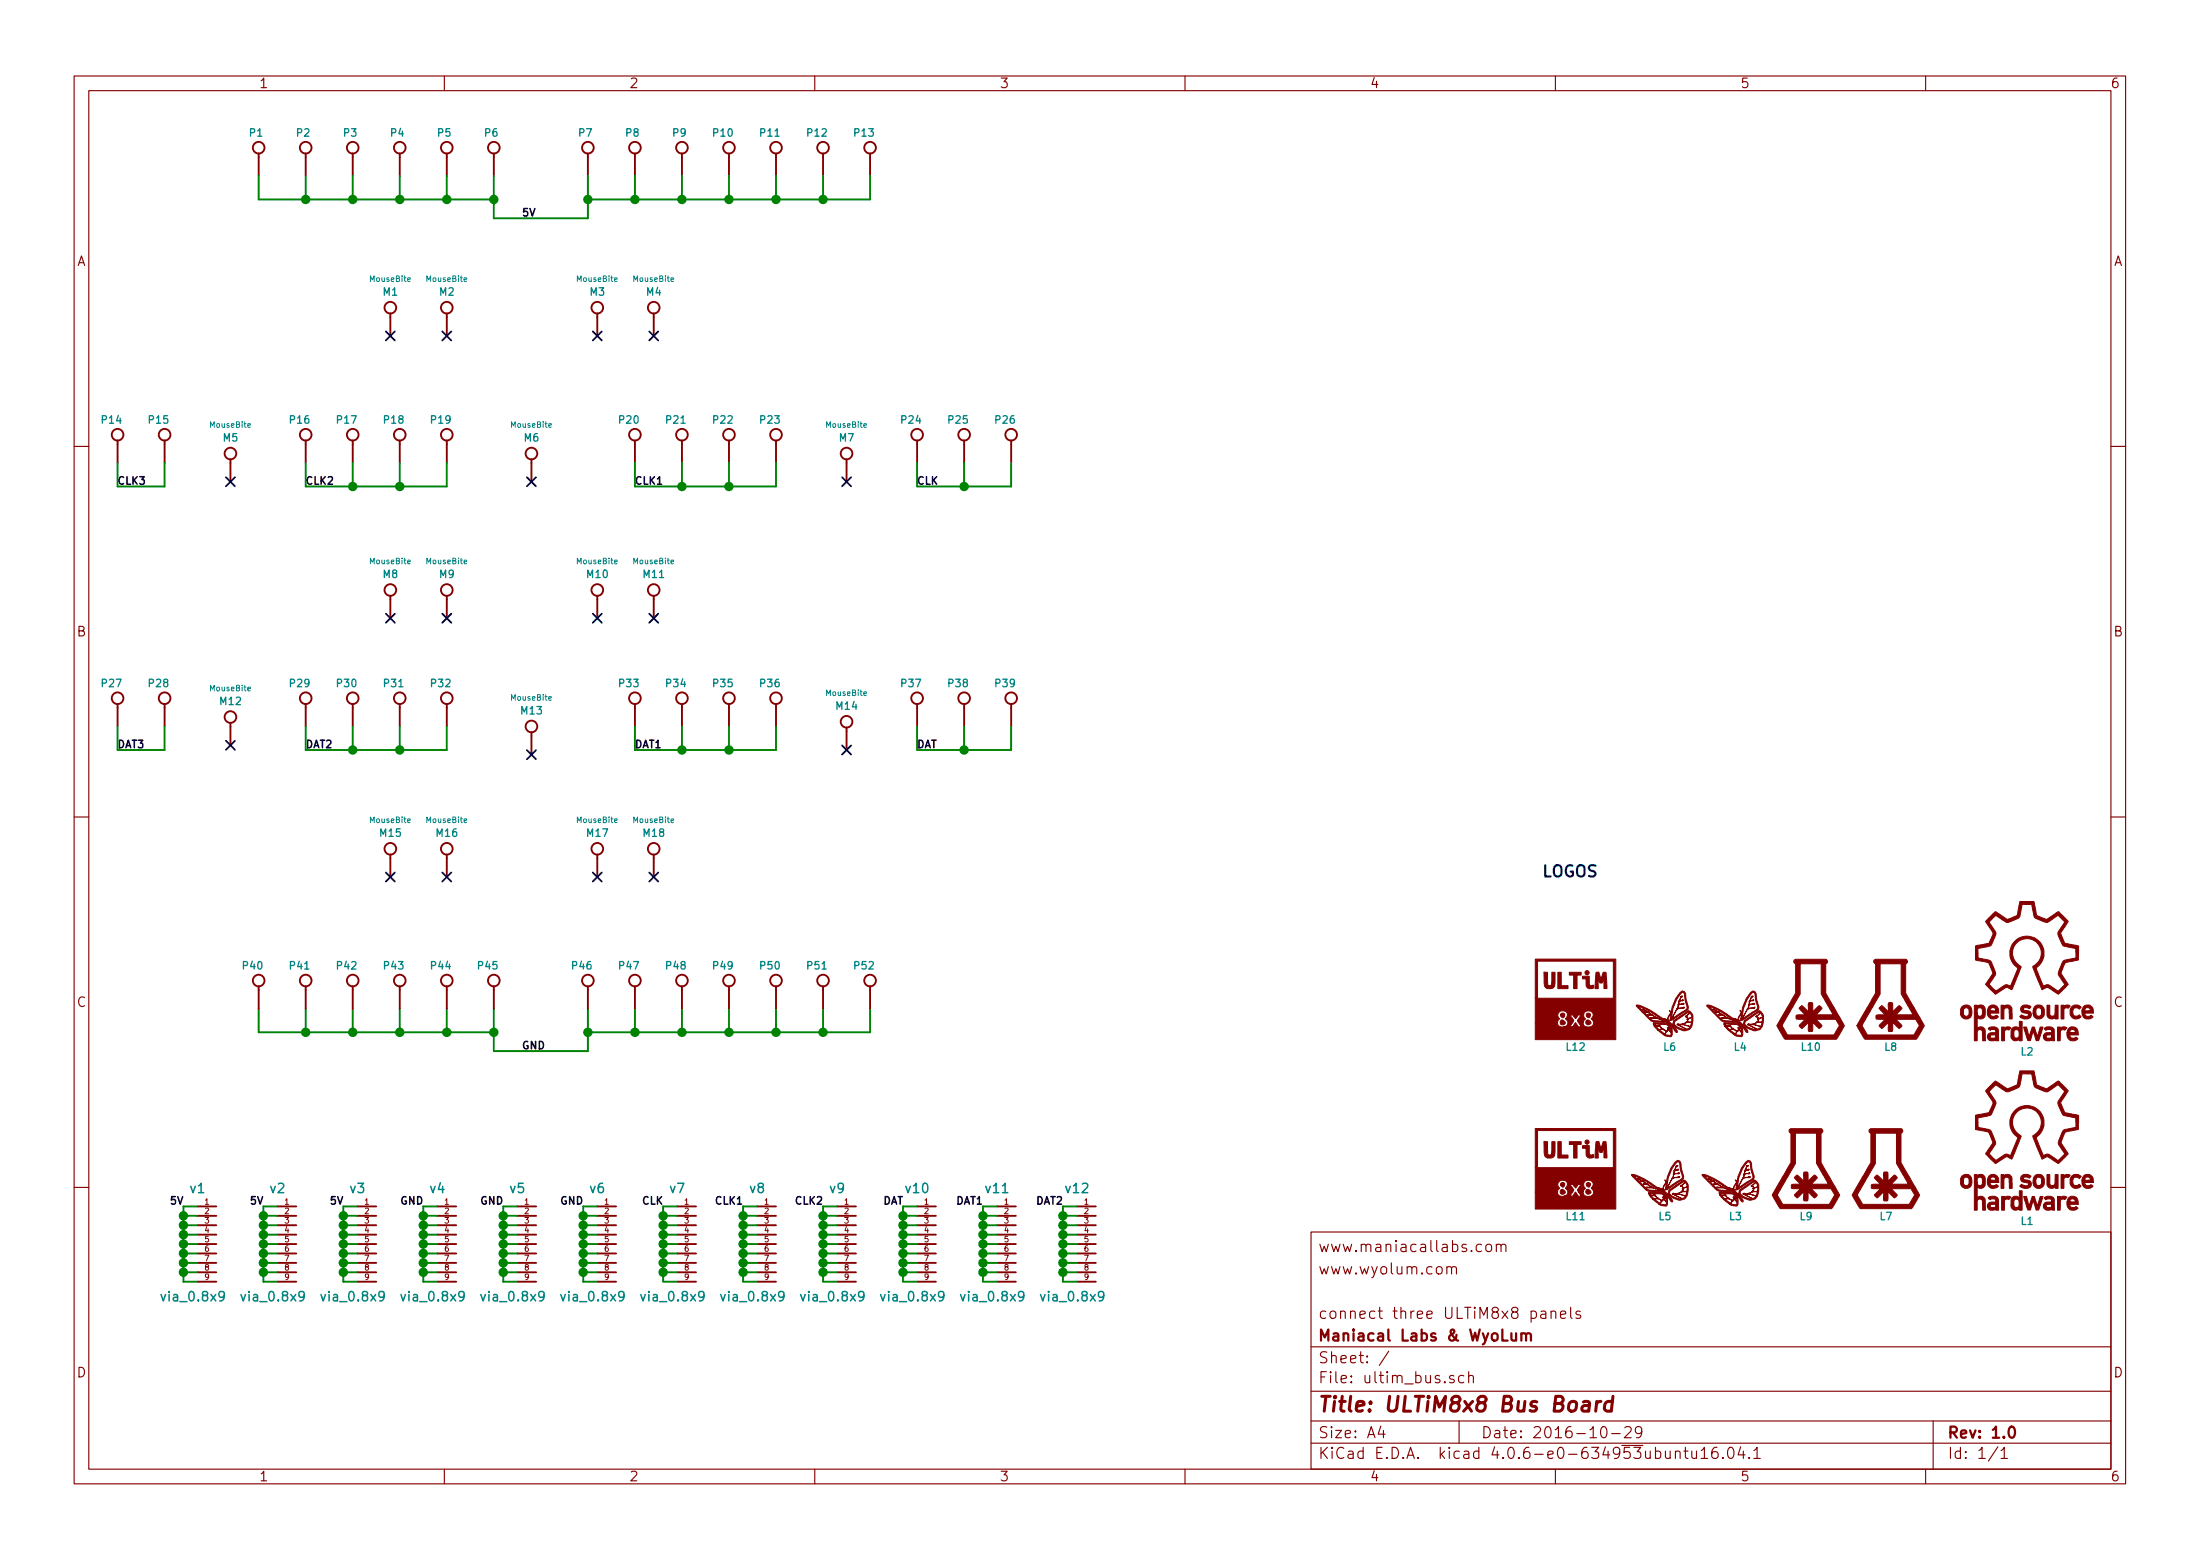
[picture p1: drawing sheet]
EESchema Schematic File Version 2
LIBS:power
LIBS:ultim8x8_sym
LIBS:feather_v3
LIBS:ultim_bus
LIBS:ultim_bus-cache
EELAYER 25 0
EELAYER END
$Descr A4 11693 8268
encoding utf-8
Sheet 1 1
Title "ULTiM8x8 Bus Board"
Date "2016-10-29"
Rev "1.0"
Comp "Maniacal Labs & WyoLum"
Comment1 "connect three ULTiM8x8 panels"
Comment2 ""
Comment3 "www.wyolum.com"
Comment4 "www.maniacallabs.com"
$EndDescr
$Comp
L CONN_1 P1
U 1 1
P 1375 775
F 0 "P1" V 1450 750 40  0000 L CNN
F 1 "CONN_1" H 1375 830 30  0001 C CNN
F 2 "ultim_bus:Screw_SqPad" H 1375 775 60  0001 C CNN
F 3 "" H 1375 775 60  0000 C CNN
F 4 "Value" H 1375 775 60  0001 C CNN "manf#"
	1    1375 775 
	0    -1   -1   0   
$EndComp
$Comp
L CONN_1 P2
U 1 1
P 1625 775
F 0 "P2" V 1700 750 40  0000 L CNN
F 1 "CONN_1" H 1625 830 30  0001 C CNN
F 2 "ultim_bus:Screw" H 1625 775 60  0001 C CNN
F 3 "" H 1625 775 60  0000 C CNN
	1    1625 775 
	0    -1   -1   0   
$EndComp
$Comp
L CONN_1 P3
U 1 1
P 1875 775
F 0 "P3" V 1950 750 40  0000 L CNN
F 1 "CONN_1" H 1875 830 30  0001 C CNN
F 2 "ultim_bus:Screw" H 1875 775 60  0001 C CNN
F 3 "" H 1875 775 60  0000 C CNN
	1    1875 775 
	0    -1   -1   0   
$EndComp
$Comp
L CONN_1 P4
U 1 1
P 2125 775
F 0 "P4" V 2200 750 40  0000 L CNN
F 1 "CONN_1" H 2125 830 30  0001 C CNN
F 2 "ultim_bus:Screw_SqPad" H 2125 775 60  0001 C CNN
F 3 "" H 2125 775 60  0000 C CNN
F 4 "Value" H 2125 775 60  0001 C CNN "manf#"
	1    2125 775 
	0    -1   -1   0   
$EndComp
$Comp
L CONN_1 P5
U 1 1
P 2375 775
F 0 "P5" V 2450 750 40  0000 L CNN
F 1 "CONN_1" H 2375 830 30  0001 C CNN
F 2 "ultim_bus:Screw_SqPad" H 2375 775 60  0001 C CNN
F 3 "" H 2375 775 60  0000 C CNN
F 4 "Value" H 2375 775 60  0001 C CNN "manf#"
	1    2375 775 
	0    -1   -1   0   
$EndComp
$Comp
L CONN_1 P6
U 1 1
P 2625 775
F 0 "P6" V 2700 750 40  0000 L CNN
F 1 "CONN_1" H 2625 830 30  0001 C CNN
F 2 "ultim_bus:Screw" H 2625 775 60  0001 C CNN
F 3 "" H 2625 775 60  0000 C CNN
	1    2625 775 
	0    -1   -1   0   
$EndComp
Wire Wire Line
	1375 925  1375 1050
Wire Wire Line
	1375 1050 2625 1050
Wire Wire Line
	2625 925  2625 1150
Wire Wire Line
	2375 925  2375 1050
Connection ~ 2375 1050
Wire Wire Line
	2125 925  2125 1050
Connection ~ 2125 1050
Wire Wire Line
	1875 925  1875 1050
Connection ~ 1875 1050
Wire Wire Line
	1625 925  1625 1050
Connection ~ 1625 1050
$Comp
L CONN_1 P7
U 1 1
P 3125 775
F 0 "P7" V 3200 750 40  0000 L CNN
F 1 "CONN_1" H 3125 830 30  0001 C CNN
F 2 "ultim_bus:Screw" H 3125 775 60  0001 C CNN
F 3 "" H 3125 775 60  0000 C CNN
	1    3125 775 
	0    -1   -1   0   
$EndComp
$Comp
L CONN_1 P8
U 1 1
P 3375 775
F 0 "P8" V 3450 750 40  0000 L CNN
F 1 "CONN_1" H 3375 830 30  0001 C CNN
F 2 "ultim_bus:Screw_SqPad" H 3375 775 60  0001 C CNN
F 3 "" H 3375 775 60  0000 C CNN
F 4 "Value" H 3375 775 60  0001 C CNN "manf#"
	1    3375 775 
	0    -1   -1   0   
$EndComp
$Comp
L CONN_1 P9
U 1 1
P 3625 775
F 0 "P9" V 3700 750 40  0000 L CNN
F 1 "CONN_1" H 3625 830 30  0001 C CNN
F 2 "ultim_bus:Screw_SqPad" H 3625 775 60  0001 C CNN
F 3 "" H 3625 775 60  0000 C CNN
F 4 "Value" H 3625 775 60  0001 C CNN "manf#"
	1    3625 775 
	0    -1   -1   0   
$EndComp
$Comp
L CONN_1 P10
U 1 1
P 3875 775
F 0 "P10" V 3950 750 40  0000 L CNN
F 1 "CONN_1" H 3875 830 30  0001 C CNN
F 2 "ultim_bus:Screw" H 3875 775 60  0001 C CNN
F 3 "" H 3875 775 60  0000 C CNN
	1    3875 775 
	0    -1   -1   0   
$EndComp
$Comp
L CONN_1 P11
U 1 1
P 4125 775
F 0 "P11" V 4200 750 40  0000 L CNN
F 1 "CONN_1" H 4125 830 30  0001 C CNN
F 2 "ultim_bus:Screw" H 4125 775 60  0001 C CNN
F 3 "" H 4125 775 60  0000 C CNN
	1    4125 775 
	0    -1   -1   0   
$EndComp
$Comp
L CONN_1 P12
U 1 1
P 4375 775
F 0 "P12" V 4450 750 40  0000 L CNN
F 1 "CONN_1" H 4375 830 30  0001 C CNN
F 2 "ultim_bus:Screw_SqPad" H 4375 775 60  0001 C CNN
F 3 "" H 4375 775 60  0000 C CNN
F 4 "Value" H 4375 775 60  0001 C CNN "manf#"
	1    4375 775 
	0    -1   -1   0   
$EndComp
Wire Wire Line
	3125 925  3125 1150
Wire Wire Line
	3125 1050 4625 1050
Wire Wire Line
	4375 1050 4375 925 
Wire Wire Line
	4125 925  4125 1050
Connection ~ 4125 1050
Wire Wire Line
	3875 925  3875 1050
Connection ~ 3875 1050
Wire Wire Line
	3625 925  3625 1050
Connection ~ 3625 1050
Wire Wire Line
	3375 925  3375 1050
Connection ~ 3375 1050
Wire Wire Line
	3125 1150 2625 1150
Connection ~ 3125 1050
Connection ~ 2625 1050
$Comp
L CONN_1 P14
U 1 1
P 625 2300
F 0 "P14" V 700 2275 40  0000 L CNN
F 1 "CONN_1" H 625 2355 30  0001 C CNN
F 2 "ultim_bus:Screw" H 625 2300 60  0001 C CNN
F 3 "" H 625 2300 60  0000 C CNN
F 4 "Value" H 625 2300 60  0001 C CNN "manf#"
	1    625  2300
	0    -1   -1   0   
$EndComp
$Comp
L CONN_1 P15
U 1 1
P 875 2300
F 0 "P15" V 950 2275 40  0000 L CNN
F 1 "CONN_1" H 875 2355 30  0001 C CNN
F 2 "ultim_bus:Screw_SqPad" H 875 2300 60  0001 C CNN
F 3 "" H 875 2300 60  0000 C CNN
F 4 "Value" H 875 2300 60  0001 C CNN "manf#"
	1    875  2300
	0    -1   -1   0   
$EndComp
$Comp
L CONN_1 P16
U 1 1
P 1625 2300
F 0 "P16" V 1700 2275 40  0000 L CNN
F 1 "CONN_1" H 1625 2355 30  0001 C CNN
F 2 "ultim_bus:Screw_SqPad" H 1625 2300 60  0001 C CNN
F 3 "" H 1625 2300 60  0000 C CNN
F 4 "Value" H 1625 2300 60  0001 C CNN "manf#"
	1    1625 2300
	0    -1   -1   0   
$EndComp
$Comp
L CONN_1 P17
U 1 1
P 1875 2300
F 0 "P17" V 1950 2275 40  0000 L CNN
F 1 "CONN_1" H 1875 2355 30  0001 C CNN
F 2 "ultim_bus:Screw" H 1875 2300 60  0001 C CNN
F 3 "" H 1875 2300 60  0000 C CNN
F 4 "Value" H 1875 2300 60  0001 C CNN "manf#"
	1    1875 2300
	0    -1   -1   0   
$EndComp
$Comp
L CONN_1 P18
U 1 1
P 2125 2300
F 0 "P18" V 2200 2275 40  0000 L CNN
F 1 "CONN_1" H 2125 2355 30  0001 C CNN
F 2 "ultim_bus:Screw" H 2125 2300 60  0001 C CNN
F 3 "" H 2125 2300 60  0000 C CNN
F 4 "Value" H 2125 2300 60  0001 C CNN "manf#"
	1    2125 2300
	0    -1   -1   0   
$EndComp
$Comp
L CONN_1 P19
U 1 1
P 2375 2300
F 0 "P19" V 2450 2275 40  0000 L CNN
F 1 "CONN_1" H 2375 2355 30  0001 C CNN
F 2 "ultim_bus:Screw_SqPad" H 2375 2300 60  0001 C CNN
F 3 "" H 2375 2300 60  0000 C CNN
F 4 "Value" H 2375 2300 60  0001 C CNN "manf#"
	1    2375 2300
	0    -1   -1   0   
$EndComp
Wire Wire Line
	1375 5350 1375 5475
Wire Wire Line
	1375 5475 2625 5475
Wire Wire Line
	2625 5350 2625 5575
Wire Wire Line
	2375 5350 2375 5475
Connection ~ 2375 5475
Wire Wire Line
	2125 5350 2125 5475
Connection ~ 2125 5475
Wire Wire Line
	1875 5350 1875 5475
Connection ~ 1875 5475
Wire Wire Line
	1625 5350 1625 5475
Connection ~ 1625 5475
$Comp
L CONN_1 P20
U 1 1
P 3375 2300
F 0 "P20" V 3450 2275 40  0000 L CNN
F 1 "CONN_1" H 3375 2355 30  0001 C CNN
F 2 "ultim_bus:Screw_SqPad" H 3375 2300 60  0001 C CNN
F 3 "" H 3375 2300 60  0000 C CNN
F 4 "Value" H 3375 2300 60  0001 C CNN "manf#"
	1    3375 2300
	0    -1   -1   0   
$EndComp
$Comp
L CONN_1 P21
U 1 1
P 3625 2300
F 0 "P21" V 3700 2275 40  0000 L CNN
F 1 "CONN_1" H 3625 2355 30  0001 C CNN
F 2 "ultim_bus:Screw" H 3625 2300 60  0001 C CNN
F 3 "" H 3625 2300 60  0000 C CNN
F 4 "Value" H 3625 2300 60  0001 C CNN "manf#"
	1    3625 2300
	0    -1   -1   0   
$EndComp
$Comp
L CONN_1 P22
U 1 1
P 3875 2300
F 0 "P22" V 3950 2275 40  0000 L CNN
F 1 "CONN_1" H 3875 2355 30  0001 C CNN
F 2 "ultim_bus:Screw" H 3875 2300 60  0001 C CNN
F 3 "" H 3875 2300 60  0000 C CNN
F 4 "Value" H 3875 2300 60  0001 C CNN "manf#"
	1    3875 2300
	0    -1   -1   0   
$EndComp
$Comp
L CONN_1 P23
U 1 1
P 4125 2300
F 0 "P23" V 4200 2275 40  0000 L CNN
F 1 "CONN_1" H 4125 2355 30  0001 C CNN
F 2 "ultim_bus:Screw_SqPad" H 4125 2300 60  0001 C CNN
F 3 "" H 4125 2300 60  0000 C CNN
F 4 "Value" H 4125 2300 60  0001 C CNN "manf#"
	1    4125 2300
	0    -1   -1   0   
$EndComp
$Comp
L CONN_1 P24
U 1 1
P 4875 2300
F 0 "P24" V 4950 2275 40  0000 L CNN
F 1 "CONN_1" H 4875 2355 30  0001 C CNN
F 2 "ultim_bus:Screw_SqPad" H 4875 2300 60  0001 C CNN
F 3 "" H 4875 2300 60  0000 C CNN
F 4 "Value" H 4875 2300 60  0001 C CNN "manf#"
	1    4875 2300
	0    -1   -1   0   
$EndComp
$Comp
L CONN_1 P25
U 1 1
P 5125 2300
F 0 "P25" V 5200 2275 40  0000 L CNN
F 1 "CONN_1" H 5125 2355 30  0001 C CNN
F 2 "ultim_bus:Screw" H 5125 2300 60  0001 C CNN
F 3 "" H 5125 2300 60  0000 C CNN
F 4 "Value" H 5125 2300 60  0001 C CNN "manf#"
	1    5125 2300
	0    -1   -1   0   
$EndComp
Wire Wire Line
	3125 5350 3125 5575
Wire Wire Line
	3125 5475 4625 5475
Wire Wire Line
	4375 5475 4375 5350
Wire Wire Line
	4125 5350 4125 5475
Connection ~ 4125 5475
Wire Wire Line
	3875 5350 3875 5475
Connection ~ 3875 5475
Wire Wire Line
	3625 5350 3625 5475
Connection ~ 3625 5475
Wire Wire Line
	3375 5350 3375 5475
Connection ~ 3375 5475
Wire Wire Line
	3125 5575 2625 5575
Connection ~ 3125 5475
Connection ~ 2625 5475
$Comp
L CONN_1 P27
U 1 1
P 625 3700
F 0 "P27" V 700 3675 40  0000 L CNN
F 1 "CONN_1" H 625 3755 30  0001 C CNN
F 2 "ultim_bus:Screw" H 625 3700 60  0001 C CNN
F 3 "" H 625 3700 60  0000 C CNN
F 4 "Value" H 625 3700 60  0001 C CNN "manf#"
	1    625  3700
	0    -1   -1   0   
$EndComp
$Comp
L CONN_1 P28
U 1 1
P 875 3700
F 0 "P28" V 950 3675 40  0000 L CNN
F 1 "CONN_1" H 875 3755 30  0001 C CNN
F 2 "ultim_bus:Screw_SSide" H 875 3700 60  0001 C CNN
F 3 "" H 875 3700 60  0000 C CNN
F 4 "Value" H 875 3700 60  0001 C CNN "manf#"
	1    875  3700
	0    -1   -1   0   
$EndComp
$Comp
L CONN_1 P29
U 1 1
P 1625 3700
F 0 "P29" V 1700 3675 40  0000 L CNN
F 1 "CONN_1" H 1625 3755 30  0001 C CNN
F 2 "ultim_bus:Screw_SSide" H 1625 3700 60  0001 C CNN
F 3 "" H 1625 3700 60  0000 C CNN
F 4 "Value" H 1625 3700 60  0001 C CNN "manf#"
	1    1625 3700
	0    -1   -1   0   
$EndComp
$Comp
L CONN_1 P30
U 1 1
P 1875 3700
F 0 "P30" V 1950 3675 40  0000 L CNN
F 1 "CONN_1" H 1875 3755 30  0001 C CNN
F 2 "ultim_bus:Screw" H 1875 3700 60  0001 C CNN
F 3 "" H 1875 3700 60  0000 C CNN
	1    1875 3700
	0    -1   -1   0   
$EndComp
$Comp
L CONN_1 P31
U 1 1
P 2125 3700
F 0 "P31" V 2200 3675 40  0000 L CNN
F 1 "CONN_1" H 2125 3755 30  0001 C CNN
F 2 "ultim_bus:Screw" H 2125 3700 60  0001 C CNN
F 3 "" H 2125 3700 60  0000 C CNN
	1    2125 3700
	0    -1   -1   0   
$EndComp
$Comp
L CONN_1 P32
U 1 1
P 2375 3700
F 0 "P32" V 2450 3675 40  0000 L CNN
F 1 "CONN_1" H 2375 3755 30  0001 C CNN
F 2 "ultim_bus:Screw_SqPad" H 2375 3700 60  0001 C CNN
F 3 "" H 2375 3700 60  0000 C CNN
F 4 "Value" H 2375 3700 60  0001 C CNN "manf#"
	1    2375 3700
	0    -1   -1   0   
$EndComp
Wire Wire Line
	625  2450 625  2575
Wire Wire Line
	625  2575 875  2575
Wire Wire Line
	1625 2575 2375 2575
Wire Wire Line
	2375 2575 2375 2450
Wire Wire Line
	2125 2450 2125 2575
Connection ~ 2125 2575
Wire Wire Line
	1875 2450 1875 2575
Connection ~ 1875 2575
Wire Wire Line
	1625 2450 1625 2575
Wire Wire Line
	875  2575 875  2450
$Comp
L CONN_1 P33
U 1 1
P 3375 3700
F 0 "P33" V 3450 3675 40  0000 L CNN
F 1 "CONN_1" H 3375 3755 30  0001 C CNN
F 2 "ultim_bus:Screw_SqPad" H 3375 3700 60  0001 C CNN
F 3 "" H 3375 3700 60  0000 C CNN
F 4 "Value" H 3375 3700 60  0001 C CNN "manf#"
	1    3375 3700
	0    -1   -1   0   
$EndComp
$Comp
L CONN_1 P34
U 1 1
P 3625 3700
F 0 "P34" V 3700 3675 40  0000 L CNN
F 1 "CONN_1" H 3625 3755 30  0001 C CNN
F 2 "ultim_bus:Screw" H 3625 3700 60  0001 C CNN
F 3 "" H 3625 3700 60  0000 C CNN
	1    3625 3700
	0    -1   -1   0   
$EndComp
$Comp
L CONN_1 P35
U 1 1
P 3875 3700
F 0 "P35" V 3950 3675 40  0000 L CNN
F 1 "CONN_1" H 3875 3755 30  0001 C CNN
F 2 "ultim_bus:Screw" H 3875 3700 60  0001 C CNN
F 3 "" H 3875 3700 60  0000 C CNN
	1    3875 3700
	0    -1   -1   0   
$EndComp
$Comp
L CONN_1 P36
U 1 1
P 4125 3700
F 0 "P36" V 4200 3675 40  0000 L CNN
F 1 "CONN_1" H 4125 3755 30  0001 C CNN
F 2 "ultim_bus:Screw_SqPad" H 4125 3700 60  0001 C CNN
F 3 "" H 4125 3700 60  0000 C CNN
F 4 "Value" H 4125 3700 60  0001 C CNN "manf#"
	1    4125 3700
	0    -1   -1   0   
$EndComp
$Comp
L CONN_1 P37
U 1 1
P 4875 3700
F 0 "P37" V 4950 3675 40  0000 L CNN
F 1 "CONN_1" H 4875 3755 30  0001 C CNN
F 2 "ultim_bus:Screw_SqPad" H 4875 3700 60  0001 C CNN
F 3 "" H 4875 3700 60  0000 C CNN
F 4 "Value" H 4875 3700 60  0001 C CNN "manf#"
	1    4875 3700
	0    -1   -1   0   
$EndComp
$Comp
L CONN_1 P38
U 1 1
P 5125 3700
F 0 "P38" V 5200 3675 40  0000 L CNN
F 1 "CONN_1" H 5125 3755 30  0001 C CNN
F 2 "ultim_bus:Screw" H 5125 3700 60  0001 C CNN
F 3 "" H 5125 3700 60  0000 C CNN
	1    5125 3700
	0    -1   -1   0   
$EndComp
Wire Wire Line
	3375 2450 3375 2575
Wire Wire Line
	3375 2575 4125 2575
Wire Wire Line
	4875 2575 5375 2575
Wire Wire Line
	5125 2575 5125 2450
Wire Wire Line
	4875 2450 4875 2575
Wire Wire Line
	4125 2575 4125 2450
Wire Wire Line
	3875 2450 3875 2575
Connection ~ 3875 2575
Wire Wire Line
	3625 2450 3625 2575
Connection ~ 3625 2575
$Comp
L CONN_1 P40
U 1 1
P 1375 5200
F 0 "P40" V 1450 5175 40  0000 L CNN
F 1 "CONN_1" H 1375 5255 30  0001 C CNN
F 2 "ultim_bus:Screw_SqPad" H 1375 5200 60  0001 C CNN
F 3 "" H 1375 5200 60  0000 C CNN
F 4 "Value" H 1375 5200 60  0001 C CNN "manf#"
	1    1375 5200
	0    -1   -1   0   
$EndComp
$Comp
L CONN_1 P41
U 1 1
P 1625 5200
F 0 "P41" V 1700 5175 40  0000 L CNN
F 1 "CONN_1" H 1625 5255 30  0001 C CNN
F 2 "ultim_bus:Screw" H 1625 5200 60  0001 C CNN
F 3 "" H 1625 5200 60  0000 C CNN
F 4 "Value" H 1625 5200 60  0001 C CNN "manf#"
	1    1625 5200
	0    -1   -1   0   
$EndComp
$Comp
L CONN_1 P42
U 1 1
P 1875 5200
F 0 "P42" V 1950 5175 40  0000 L CNN
F 1 "CONN_1" H 1875 5255 30  0001 C CNN
F 2 "ultim_bus:Screw" H 1875 5200 60  0001 C CNN
F 3 "" H 1875 5200 60  0000 C CNN
F 4 "Value" H 1875 5200 60  0001 C CNN "manf#"
	1    1875 5200
	0    -1   -1   0   
$EndComp
$Comp
L CONN_1 P43
U 1 1
P 2125 5200
F 0 "P43" V 2200 5175 40  0000 L CNN
F 1 "CONN_1" H 2125 5255 30  0001 C CNN
F 2 "ultim_bus:Screw_SqPad" H 2125 5200 60  0001 C CNN
F 3 "" H 2125 5200 60  0000 C CNN
F 4 "Value" H 2125 5200 60  0001 C CNN "manf#"
	1    2125 5200
	0    -1   -1   0   
$EndComp
$Comp
L CONN_1 P44
U 1 1
P 2375 5200
F 0 "P44" V 2450 5175 40  0000 L CNN
F 1 "CONN_1" H 2375 5255 30  0001 C CNN
F 2 "ultim_bus:Screw_SqPad" H 2375 5200 60  0001 C CNN
F 3 "" H 2375 5200 60  0000 C CNN
F 4 "Value" H 2375 5200 60  0001 C CNN "manf#"
	1    2375 5200
	0    -1   -1   0   
$EndComp
$Comp
L CONN_1 P45
U 1 1
P 2625 5200
F 0 "P45" V 2700 5175 40  0000 L CNN
F 1 "CONN_1" H 2625 5255 30  0001 C CNN
F 2 "ultim_bus:Screw" H 2625 5200 60  0001 C CNN
F 3 "" H 2625 5200 60  0000 C CNN
F 4 "Value" H 2625 5200 60  0001 C CNN "manf#"
	1    2625 5200
	0    -1   -1   0   
$EndComp
Wire Wire Line
	625  3850 625  3975
Wire Wire Line
	625  3975 875  3975
Wire Wire Line
	1625 3975 2375 3975
Wire Wire Line
	2375 3975 2375 3850
Wire Wire Line
	2125 3850 2125 3975
Connection ~ 2125 3975
Wire Wire Line
	1875 3850 1875 3975
Connection ~ 1875 3975
Wire Wire Line
	1625 3850 1625 3975
Wire Wire Line
	875  3975 875  3850
$Comp
L CONN_1 P46
U 1 1
P 3125 5200
F 0 "P46" V 3200 5175 40  0000 L CNN
F 1 "CONN_1" H 3125 5255 30  0001 C CNN
F 2 "ultim_bus:Screw" H 3125 5200 60  0001 C CNN
F 3 "" H 3125 5200 60  0000 C CNN
F 4 "Value" H 3125 5200 60  0001 C CNN "manf#"
	1    3125 5200
	0    -1   -1   0   
$EndComp
$Comp
L CONN_1 P47
U 1 1
P 3375 5200
F 0 "P47" V 3450 5175 40  0000 L CNN
F 1 "CONN_1" H 3375 5255 30  0001 C CNN
F 2 "ultim_bus:Screw_SqPad" H 3375 5200 60  0001 C CNN
F 3 "" H 3375 5200 60  0000 C CNN
F 4 "Value" H 3375 5200 60  0001 C CNN "manf#"
	1    3375 5200
	0    -1   -1   0   
$EndComp
$Comp
L CONN_1 P48
U 1 1
P 3625 5200
F 0 "P48" V 3700 5175 40  0000 L CNN
F 1 "CONN_1" H 3625 5255 30  0001 C CNN
F 2 "ultim_bus:Screw_SqPad" H 3625 5200 60  0001 C CNN
F 3 "" H 3625 5200 60  0000 C CNN
F 4 "Value" H 3625 5200 60  0001 C CNN "manf#"
	1    3625 5200
	0    -1   -1   0   
$EndComp
$Comp
L CONN_1 P49
U 1 1
P 3875 5200
F 0 "P49" V 3950 5175 40  0000 L CNN
F 1 "CONN_1" H 3875 5255 30  0001 C CNN
F 2 "ultim_bus:Screw" H 3875 5200 60  0001 C CNN
F 3 "" H 3875 5200 60  0000 C CNN
F 4 "Value" H 3875 5200 60  0001 C CNN "manf#"
	1    3875 5200
	0    -1   -1   0   
$EndComp
$Comp
L CONN_1 P50
U 1 1
P 4125 5200
F 0 "P50" V 4200 5175 40  0000 L CNN
F 1 "CONN_1" H 4125 5255 30  0001 C CNN
F 2 "ultim_bus:Screw" H 4125 5200 60  0001 C CNN
F 3 "" H 4125 5200 60  0000 C CNN
F 4 "Value" H 4125 5200 60  0001 C CNN "manf#"
	1    4125 5200
	0    -1   -1   0   
$EndComp
$Comp
L CONN_1 P51
U 1 1
P 4375 5200
F 0 "P51" V 4450 5175 40  0000 L CNN
F 1 "CONN_1" H 4375 5255 30  0001 C CNN
F 2 "ultim_bus:Screw_SqPad" H 4375 5200 60  0001 C CNN
F 3 "" H 4375 5200 60  0000 C CNN
F 4 "Value" H 4375 5200 60  0001 C CNN "manf#"
	1    4375 5200
	0    -1   -1   0   
$EndComp
Wire Wire Line
	3375 3850 3375 3975
Wire Wire Line
	3375 3975 4125 3975
Wire Wire Line
	4875 3975 5375 3975
Wire Wire Line
	5125 3975 5125 3850
Wire Wire Line
	4875 3850 4875 3975
Wire Wire Line
	4125 3975 4125 3850
Wire Wire Line
	3875 3850 3875 3975
Connection ~ 3875 3975
Wire Wire Line
	3625 3850 3625 3975
Connection ~ 3625 3975
$Comp
L OSHW L1
U 1 1
P 10775 6050
F 0 "L1" H 10775 5625 40  0000 C CNN
F 1 "OSHW" H 10775 6150 30  0001 C CNN
F 2 "ultim_bus:OSHW_6mm" H 10775 6050 60  0001 C CNN
F 3 "" H 10775 6050 60  0000 C CNN
F 4 "Value" H 10775 6050 60  0001 C CNN "manf#"
	1    10775 6050
	1    0    0    -1  
$EndComp
$Comp
L OSHW L2
U 1 1
P 10775 5150
F 0 "L2" H 10775 4725 40  0000 C CNN
F 1 "OSHW" H 10925 5150 30  0001 C CNN
F 2 "ultim_bus:OSHW_6mm" H 10775 5150 60  0001 C CNN
F 3 "" H 10775 5150 60  0000 C CNN
F 4 "Value" H 10775 5150 60  0001 C CNN "manf#"
	1    10775 5150
	1    0    0    -1  
$EndComp
$Comp
L LOGO_WL L3
U 1 1
P 9225 6300
F 0 "L3" H 9225 6150 40  0000 C CNN
F 1 "WyoLum" V 9375 6300 30  0001 C CNN
F 2 "ultim_bus:logo_wyo_butterfly_small" H 9225 6300 60  0001 C CNN
F 3 "" H 9225 6300 60  0000 C CNN
F 4 "Value" H 9225 6300 60  0001 C CNN "manf#"
	1    9225 6300
	1    0    0    -1  
$EndComp
$Comp
L LOGO_WL L4
U 1 1
P 9250 5400
F 0 "L4" H 9250 5250 40  0000 C CNN
F 1 "WyoLum" V 9400 5400 30  0001 C CNN
F 2 "ultim_bus:logo_wyo_butterfly_small" H 9250 5400 60  0001 C CNN
F 3 "" H 9250 5400 60  0000 C CNN
F 4 "Value" H 9250 5400 60  0001 C CNN "manf#"
	1    9250 5400
	1    0    0    -1  
$EndComp
$Comp
L LOGO_WL L5
U 1 1
P 8850 6300
F 0 "L5" H 8850 6150 40  0000 C CNN
F 1 "WyoLum" V 9000 6300 30  0001 C CNN
F 2 "ultim_bus:logo_wyo_butterfly_small" H 8850 6300 60  0001 C CNN
F 3 "" H 8850 6300 60  0000 C CNN
F 4 "Value" H 8850 6300 60  0001 C CNN "manf#"
	1    8850 6300
	1    0    0    -1  
$EndComp
$Comp
L LOGO_WL L6
U 1 1
P 8875 5400
F 0 "L6" H 8875 5250 40  0000 C CNN
F 1 "WyoLum" V 9025 5400 30  0001 C CNN
F 2 "ultim_bus:logo_wyo_butterfly_small" H 8875 5400 60  0001 C CNN
F 3 "" H 8875 5400 60  0000 C CNN
F 4 "Value" H 8875 5400 60  0001 C CNN "manf#"
	1    8875 5400
	1    0    0    -1  
$EndComp
$Comp
L LOGO_ML L7
U 1 1
P 10025 6200
F 0 "L7" H 10025 5950 40  0000 C CNN
F 1 "Maniacal" V 10175 6200 30  0001 C CNN
F 2 "ultim_bus:logo_MLlabs_small" H 10025 6200 60  0001 C CNN
F 3 "" H 10025 6200 60  0000 C CNN
F 4 "Value" H 10025 6200 60  0001 C CNN "manf#"
	1    10025 6200
	1    0    0    -1  
$EndComp
$Comp
L LOGO_ML L8
U 1 1
P 10050 5300
F 0 "L8" H 10050 5050 40  0000 C CNN
F 1 "Maniacal" V 10200 5300 30  0001 C CNN
F 2 "ultim_bus:logo_MLlabs_small" H 10050 5300 60  0001 C CNN
F 3 "" H 10050 5300 60  0000 C CNN
F 4 "Value" H 10050 5300 60  0001 C CNN "manf#"
	1    10050 5300
	1    0    0    -1  
$EndComp
$Comp
L LOGO_ML L9
U 1 1
P 9600 6200
F 0 "L9" H 9600 5950 40  0000 C CNN
F 1 "Maniacal" V 9750 6200 30  0001 C CNN
F 2 "ultim_bus:logo_MLlabs_small" H 9600 6200 60  0001 C CNN
F 3 "" H 9600 6200 60  0000 C CNN
F 4 "Value" H 9600 6200 60  0001 C CNN "manf#"
	1    9600 6200
	1    0    0    -1  
$EndComp
$Comp
L LOGO_ML L10
U 1 1
P 9625 5300
F 0 "L10" H 9625 5050 40  0000 C CNN
F 1 "Maniacal" V 9775 5300 30  0001 C CNN
F 2 "ultim_bus:logo_MLlabs_small" H 9625 5300 60  0001 C CNN
F 3 "" H 9625 5300 60  0000 C CNN
F 4 "Value" H 9625 5300 60  0001 C CNN "manf#"
	1    9625 5300
	1    0    0    -1  
$EndComp
$Comp
L LOGO_U88 L11
U 1 1
P 8375 6200
F 0 "L11" H 8375 5950 40  0000 C CNN
F 1 "ULTiM" V 8525 6200 30  0001 C CNN
F 2 "ultim_bus:logo_ultim8x8_small" H 8375 6200 60  0001 C CNN
F 3 "" H 8375 6200 60  0000 C CNN
F 4 "Value" H 8375 6200 60  0001 C CNN "manf#"
	1    8375 6200
	1    0    0    -1  
$EndComp
$Comp
L LOGO_U88 L12
U 1 1
P 8375 5300
F 0 "L12" H 8375 5050 40  0000 C CNN
F 1 "ULTiM" V 8525 5300 30  0001 C CNN
F 2 "ultim_bus:logo_ultim8x8_small" H 8375 5300 60  0001 C CNN
F 3 "" H 8375 5300 60  0000 C CNN
F 4 "Value" H 8375 5300 60  0001 C CNN "manf#"
	1    8375 5300
	1    0    0    -1  
$EndComp
Text Label 2775 1150 0    40   ~ 8
5V
Text Label 2775 5575 0    40   ~ 8
GND
Text Label 1625 2575 0    40   ~ 8
CLK2
Text Label 625  3975 0    40   ~ 8
DAT3
$Comp
L CONN_1 P13
U 1 1
P 4625 775
F 0 "P13" V 4700 750 40  0000 L CNN
F 1 "CONN_1" H 4625 830 30  0001 C CNN
F 2 "ultim_bus:Screw" H 4625 775 60  0001 C CNN
F 3 "" H 4625 775 60  0000 C CNN
	1    4625 775 
	0    -1   -1   0   
$EndComp
Wire Wire Line
	4625 1050 4625 925 
Connection ~ 4375 1050
$Comp
L CONN_1 P26
U 1 1
P 5375 2300
F 0 "P26" V 5450 2275 40  0000 L CNN
F 1 "CONN_1" H 5375 2355 30  0001 C CNN
F 2 "ultim_bus:Screw" H 5375 2300 60  0001 C CNN
F 3 "" H 5375 2300 60  0000 C CNN
F 4 "Value" H 5375 2300 60  0001 C CNN "manf#"
	1    5375 2300
	0    -1   -1   0   
$EndComp
Wire Wire Line
	4625 5475 4625 5350
Connection ~ 4375 5475
$Comp
L CONN_1 P39
U 1 1
P 5375 3700
F 0 "P39" V 5450 3675 40  0000 L CNN
F 1 "CONN_1" H 5375 3755 30  0001 C CNN
F 2 "ultim_bus:Screw" H 5375 3700 60  0001 C CNN
F 3 "" H 5375 3700 60  0000 C CNN
	1    5375 3700
	0    -1   -1   0   
$EndComp
Wire Wire Line
	5375 2575 5375 2450
Connection ~ 5125 2575
$Comp
L CONN_1 P52
U 1 1
P 4625 5200
F 0 "P52" V 4700 5175 40  0000 L CNN
F 1 "CONN_1" H 4625 5255 30  0001 C CNN
F 2 "ultim_bus:Screw" H 4625 5200 60  0001 C CNN
F 3 "" H 4625 5200 60  0000 C CNN
	1    4625 5200
	0    -1   -1   0   
$EndComp
Wire Wire Line
	5375 3975 5375 3850
Connection ~ 5125 3975
$Comp
L CONN_1 M1
U 1 1
P 2075 1625
F 0 "M1" V 2155 1625 40  0000 C CNN
F 1 "MouseBite" V 2225 1625 30  0000 C CNN
F 2 "ultim_bus:mouse-bite-5.08mm-slot" H 2075 1625 60  0001 C CNN
F 3 "" H 2075 1625 60  0000 C CNN
F 4 "Value" H 2075 1625 60  0001 C CNN "manf#"
	1    2075 1625
	0    -1   -1   0   
$EndComp
NoConn ~ 2075 1775
$Comp
L CONN_1 M2
U 1 1
P 2375 1625
F 0 "M2" V 2455 1625 40  0000 C CNN
F 1 "MouseBite" V 2525 1625 30  0000 C CNN
F 2 "ultim_bus:mouse-bite-5.08mm-slot" H 2375 1625 60  0001 C CNN
F 3 "" H 2375 1625 60  0000 C CNN
F 4 "Value" H 2375 1625 60  0001 C CNN "manf#"
	1    2375 1625
	0    -1   -1   0   
$EndComp
NoConn ~ 2375 1775
$Comp
L CONN_1 M3
U 1 1
P 3175 1625
F 0 "M3" V 3255 1625 40  0000 C CNN
F 1 "MouseBite" V 3325 1625 30  0000 C CNN
F 2 "ultim_bus:mouse-bite-5.08mm-slot" H 3175 1625 60  0001 C CNN
F 3 "" H 3175 1625 60  0000 C CNN
F 4 "Value" H 3175 1625 60  0001 C CNN "manf#"
	1    3175 1625
	0    -1   -1   0   
$EndComp
NoConn ~ 3175 1775
$Comp
L CONN_1 M4
U 1 1
P 3475 1625
F 0 "M4" V 3555 1625 40  0000 C CNN
F 1 "MouseBite" V 3625 1625 30  0000 C CNN
F 2 "ultim_bus:mouse-bite-5.08mm-slot" H 3475 1625 60  0001 C CNN
F 3 "" H 3475 1625 60  0000 C CNN
F 4 "Value" H 3475 1625 60  0001 C CNN "manf#"
	1    3475 1625
	0    -1   -1   0   
$EndComp
NoConn ~ 3475 1775
$Comp
L CONN_1 M5
U 1 1
P 1225 2400
F 0 "M5" V 1305 2400 40  0000 C CNN
F 1 "MouseBite" V 1375 2400 30  0000 C CNN
F 2 "ultim_bus:mouse-bite-2.54mm-slot" H 1225 2400 60  0001 C CNN
F 3 "" H 1225 2400 60  0000 C CNN
F 4 "Value" H 1225 2400 60  0001 C CNN "manf#"
	1    1225 2400
	0    -1   -1   0   
$EndComp
NoConn ~ 1225 2550
$Comp
L CONN_1 M6
U 1 1
P 2825 2400
F 0 "M6" V 2905 2400 40  0000 C CNN
F 1 "MouseBite" V 2975 2400 30  0000 C CNN
F 2 "ultim_bus:mouse-bite-2.54mm-slot" H 2825 2400 60  0001 C CNN
F 3 "" H 2825 2400 60  0000 C CNN
F 4 "Value" H 2825 2400 60  0001 C CNN "manf#"
	1    2825 2400
	0    -1   -1   0   
$EndComp
NoConn ~ 2825 2550
$Comp
L CONN_1 M7
U 1 1
P 4500 2400
F 0 "M7" V 4580 2400 40  0000 C CNN
F 1 "MouseBite" V 4650 2400 30  0000 C CNN
F 2 "ultim_bus:mouse-bite-2.54mm-slot" H 4500 2400 60  0001 C CNN
F 3 "" H 4500 2400 60  0000 C CNN
F 4 "Value" H 4500 2400 60  0001 C CNN "manf#"
	1    4500 2400
	0    -1   -1   0   
$EndComp
NoConn ~ 4500 2550
$Comp
L CONN_1 M8
U 1 1
P 2075 3125
F 0 "M8" V 2155 3125 40  0000 C CNN
F 1 "MouseBite" V 2225 3125 30  0000 C CNN
F 2 "ultim_bus:mouse-bite-5.08mm-slot" H 2075 3125 60  0001 C CNN
F 3 "" H 2075 3125 60  0000 C CNN
F 4 "Value" H 2075 3125 60  0001 C CNN "manf#"
	1    2075 3125
	0    -1   -1   0   
$EndComp
NoConn ~ 2075 3275
$Comp
L CONN_1 M9
U 1 1
P 2375 3125
F 0 "M9" V 2455 3125 40  0000 C CNN
F 1 "MouseBite" V 2525 3125 30  0000 C CNN
F 2 "ultim_bus:mouse-bite-5.08mm-slot" H 2375 3125 60  0001 C CNN
F 3 "" H 2375 3125 60  0000 C CNN
F 4 "Value" H 2375 3125 60  0001 C CNN "manf#"
	1    2375 3125
	0    -1   -1   0   
$EndComp
NoConn ~ 2375 3275
$Comp
L CONN_1 M10
U 1 1
P 3175 3125
F 0 "M10" V 3255 3125 40  0000 C CNN
F 1 "MouseBite" V 3325 3125 30  0000 C CNN
F 2 "ultim_bus:mouse-bite-5.08mm-slot" H 3175 3125 60  0001 C CNN
F 3 "" H 3175 3125 60  0000 C CNN
F 4 "Value" H 3175 3125 60  0001 C CNN "manf#"
	1    3175 3125
	0    -1   -1   0   
$EndComp
NoConn ~ 3175 3275
$Comp
L CONN_1 M11
U 1 1
P 3475 3125
F 0 "M11" V 3555 3125 40  0000 C CNN
F 1 "MouseBite" V 3625 3125 30  0000 C CNN
F 2 "ultim_bus:mouse-bite-5.08mm-slot" H 3475 3125 60  0001 C CNN
F 3 "" H 3475 3125 60  0000 C CNN
F 4 "Value" H 3475 3125 60  0001 C CNN "manf#"
	1    3475 3125
	0    -1   -1   0   
$EndComp
NoConn ~ 3475 3275
$Comp
L CONN_1 M12
U 1 1
P 1225 3800
F 0 "M12" V 1305 3800 40  0000 C CNN
F 1 "MouseBite" V 1375 3800 30  0000 C CNN
F 2 "ultim_bus:mouse-bite-2.54mm-slot" H 1225 3800 60  0001 C CNN
F 3 "" H 1225 3800 60  0000 C CNN
F 4 "Value" H 1225 3800 60  0001 C CNN "manf#"
	1    1225 3800
	0    -1   -1   0   
$EndComp
NoConn ~ 1225 3950
$Comp
L CONN_1 M13
U 1 1
P 2825 3850
F 0 "M13" V 2905 3850 40  0000 C CNN
F 1 "MouseBite" V 2975 3850 30  0000 C CNN
F 2 "ultim_bus:mouse-bite-2.54mm-slot" H 2825 3850 60  0001 C CNN
F 3 "" H 2825 3850 60  0000 C CNN
F 4 "Value" H 2825 3850 60  0001 C CNN "manf#"
	1    2825 3850
	0    -1   -1   0   
$EndComp
NoConn ~ 2825 4000
$Comp
L CONN_1 M14
U 1 1
P 4500 3825
F 0 "M14" V 4580 3825 40  0000 C CNN
F 1 "MouseBite" V 4650 3825 30  0000 C CNN
F 2 "ultim_bus:mouse-bite-2.54mm-slot" H 4500 3825 60  0001 C CNN
F 3 "" H 4500 3825 60  0000 C CNN
F 4 "Value" H 4500 3825 60  0001 C CNN "manf#"
	1    4500 3825
	0    -1   -1   0   
$EndComp
NoConn ~ 4500 3975
$Comp
L CONN_1 M15
U 1 1
P 2075 4500
F 0 "M15" V 2155 4500 40  0000 C CNN
F 1 "MouseBite" V 2225 4500 30  0000 C CNN
F 2 "ultim_bus:mouse-bite-5.08mm-slot" H 2075 4500 60  0001 C CNN
F 3 "" H 2075 4500 60  0000 C CNN
F 4 "Value" H 2075 4500 60  0001 C CNN "manf#"
	1    2075 4500
	0    -1   -1   0   
$EndComp
NoConn ~ 2075 4650
$Comp
L CONN_1 M16
U 1 1
P 2375 4500
F 0 "M16" V 2455 4500 40  0000 C CNN
F 1 "MouseBite" V 2525 4500 30  0000 C CNN
F 2 "ultim_bus:mouse-bite-5.08mm-slot" H 2375 4500 60  0001 C CNN
F 3 "" H 2375 4500 60  0000 C CNN
F 4 "Value" H 2375 4500 60  0001 C CNN "manf#"
	1    2375 4500
	0    -1   -1   0   
$EndComp
NoConn ~ 2375 4650
Text Label 625  2575 0    40   ~ 8
CLK3
Text Label 3375 2575 0    40   ~ 8
CLK1
Text Label 4875 2575 0    40   ~ 8
CLK
Text Label 1625 3975 0    40   ~ 8
DAT2
Text Label 3375 3975 0    40   ~ 8
DAT1
Text Label 4875 3975 0    40   ~ 8
DAT
$Comp
L CONN_1 M17
U 1 1
P 3175 4500
F 0 "M17" V 3255 4500 40  0000 C CNN
F 1 "MouseBite" V 3325 4500 30  0000 C CNN
F 2 "ultim_bus:mouse-bite-5.08mm-slot" H 3175 4500 60  0001 C CNN
F 3 "" H 3175 4500 60  0000 C CNN
F 4 "Value" H 3175 4500 60  0001 C CNN "manf#"
	1    3175 4500
	0    -1   -1   0   
$EndComp
NoConn ~ 3175 4650
$Comp
L CONN_1 M18
U 1 1
P 3475 4500
F 0 "M18" V 3555 4500 40  0000 C CNN
F 1 "MouseBite" V 3625 4500 30  0000 C CNN
F 2 "ultim_bus:mouse-bite-5.08mm-slot" H 3475 4500 60  0001 C CNN
F 3 "" H 3475 4500 60  0000 C CNN
F 4 "Value" H 3475 4500 60  0001 C CNN "manf#"
	1    3475 4500
	0    -1   -1   0   
$EndComp
NoConn ~ 3475 4650
$Comp
L via_0.8x9 v1
U 1 1
P 1050 6600
F 0 "v1" H 1050 6900 50  0000 C CNN
F 1 "via_0.8x9" H 1025 6325 50  0000 C CNN
F 2 "ultim_bus:via_0.8x9" H 1050 6675 60  0001 C CNN
F 3 "" H 1050 6675 60  0001 C CNN
	1    1050 6600
	1    0    0    -1  
$EndComp
Wire Wire Line
	1050 6400 975  6400
Wire Wire Line
	975  6400 975  6800
Wire Wire Line
	975  6800 1050 6800
Wire Wire Line
	1050 6750 975  6750
Connection ~ 975  6750
Wire Wire Line
	1050 6700 975  6700
Connection ~ 975  6700
Wire Wire Line
	1050 6650 975  6650
Connection ~ 975  6650
Wire Wire Line
	1050 6600 975  6600
Connection ~ 975  6600
Wire Wire Line
	1050 6550 975  6550
Connection ~ 975  6550
Wire Wire Line
	1050 6500 975  6500
Connection ~ 975  6500
Wire Wire Line
	1050 6450 975  6450
Connection ~ 975  6450
$Comp
L via_0.8x9 v2
U 1 1
P 1475 6600
F 0 "v2" H 1475 6900 50  0000 C CNN
F 1 "via_0.8x9" H 1450 6325 50  0000 C CNN
F 2 "ultim_bus:via_0.8x9" H 1475 6675 60  0001 C CNN
F 3 "" H 1475 6675 60  0001 C CNN
	1    1475 6600
	1    0    0    -1  
$EndComp
Wire Wire Line
	1475 6400 1400 6400
Wire Wire Line
	1400 6400 1400 6800
Wire Wire Line
	1400 6800 1475 6800
Wire Wire Line
	1475 6750 1400 6750
Connection ~ 1400 6750
Wire Wire Line
	1475 6700 1400 6700
Connection ~ 1400 6700
Wire Wire Line
	1475 6650 1400 6650
Connection ~ 1400 6650
Wire Wire Line
	1475 6600 1400 6600
Connection ~ 1400 6600
Wire Wire Line
	1475 6550 1400 6550
Connection ~ 1400 6550
Wire Wire Line
	1475 6500 1400 6500
Connection ~ 1400 6500
Wire Wire Line
	1475 6450 1400 6450
Connection ~ 1400 6450
$Comp
L via_0.8x9 v3
U 1 1
P 1900 6600
F 0 "v3" H 1900 6900 50  0000 C CNN
F 1 "via_0.8x9" H 1875 6325 50  0000 C CNN
F 2 "ultim_bus:via_0.8x9" H 1900 6675 60  0001 C CNN
F 3 "" H 1900 6675 60  0001 C CNN
	1    1900 6600
	1    0    0    -1  
$EndComp
Wire Wire Line
	1900 6400 1825 6400
Wire Wire Line
	1825 6400 1825 6800
Wire Wire Line
	1825 6800 1900 6800
Wire Wire Line
	1900 6750 1825 6750
Connection ~ 1825 6750
Wire Wire Line
	1900 6700 1825 6700
Connection ~ 1825 6700
Wire Wire Line
	1900 6650 1825 6650
Connection ~ 1825 6650
Wire Wire Line
	1900 6600 1825 6600
Connection ~ 1825 6600
Wire Wire Line
	1900 6550 1825 6550
Connection ~ 1825 6550
Wire Wire Line
	1900 6500 1825 6500
Connection ~ 1825 6500
Wire Wire Line
	1900 6450 1825 6450
Connection ~ 1825 6450
$Comp
L via_0.8x9 v4
U 1 1
P 2325 6600
F 0 "v4" H 2325 6900 50  0000 C CNN
F 1 "via_0.8x9" H 2300 6325 50  0000 C CNN
F 2 "ultim_bus:via_0.8x9" H 2325 6675 60  0001 C CNN
F 3 "" H 2325 6675 60  0001 C CNN
	1    2325 6600
	1    0    0    -1  
$EndComp
Wire Wire Line
	2325 6400 2250 6400
Wire Wire Line
	2250 6400 2250 6800
Wire Wire Line
	2250 6800 2325 6800
Wire Wire Line
	2325 6750 2250 6750
Connection ~ 2250 6750
Wire Wire Line
	2325 6700 2250 6700
Connection ~ 2250 6700
Wire Wire Line
	2325 6650 2250 6650
Connection ~ 2250 6650
Wire Wire Line
	2325 6600 2250 6600
Connection ~ 2250 6600
Wire Wire Line
	2325 6550 2250 6550
Connection ~ 2250 6550
Wire Wire Line
	2325 6500 2250 6500
Connection ~ 2250 6500
Wire Wire Line
	2325 6450 2250 6450
Connection ~ 2250 6450
$Comp
L via_0.8x9 v5
U 1 1
P 2750 6600
F 0 "v5" H 2750 6900 50  0000 C CNN
F 1 "via_0.8x9" H 2725 6325 50  0000 C CNN
F 2 "ultim_bus:via_0.8x9" H 2750 6675 60  0001 C CNN
F 3 "" H 2750 6675 60  0001 C CNN
	1    2750 6600
	1    0    0    -1  
$EndComp
Wire Wire Line
	2750 6400 2675 6400
Wire Wire Line
	2675 6400 2675 6800
Wire Wire Line
	2675 6800 2750 6800
Wire Wire Line
	2750 6750 2675 6750
Connection ~ 2675 6750
Wire Wire Line
	2750 6700 2675 6700
Connection ~ 2675 6700
Wire Wire Line
	2750 6650 2675 6650
Connection ~ 2675 6650
Wire Wire Line
	2750 6600 2675 6600
Connection ~ 2675 6600
Wire Wire Line
	2750 6550 2675 6550
Connection ~ 2675 6550
Wire Wire Line
	2750 6500 2675 6500
Connection ~ 2675 6500
Wire Wire Line
	2750 6450 2675 6450
Connection ~ 2675 6450
$Comp
L via_0.8x9 v6
U 1 1
P 3175 6600
F 0 "v6" H 3175 6900 50  0000 C CNN
F 1 "via_0.8x9" H 3150 6325 50  0000 C CNN
F 2 "ultim_bus:via_0.8x9" H 3175 6675 60  0001 C CNN
F 3 "" H 3175 6675 60  0001 C CNN
	1    3175 6600
	1    0    0    -1  
$EndComp
Wire Wire Line
	3175 6400 3100 6400
Wire Wire Line
	3100 6400 3100 6800
Wire Wire Line
	3100 6800 3175 6800
Wire Wire Line
	3175 6750 3100 6750
Connection ~ 3100 6750
Wire Wire Line
	3175 6700 3100 6700
Connection ~ 3100 6700
Wire Wire Line
	3175 6650 3100 6650
Connection ~ 3100 6650
Wire Wire Line
	3175 6600 3100 6600
Connection ~ 3100 6600
Wire Wire Line
	3175 6550 3100 6550
Connection ~ 3100 6550
Wire Wire Line
	3175 6500 3100 6500
Connection ~ 3100 6500
Wire Wire Line
	3175 6450 3100 6450
Connection ~ 3100 6450
$Comp
L via_0.8x9 v7
U 1 1
P 3600 6600
F 0 "v7" H 3600 6900 50  0000 C CNN
F 1 "via_0.8x9" H 3575 6325 50  0000 C CNN
F 2 "ultim_bus:via_0.8x9" H 3600 6675 60  0001 C CNN
F 3 "" H 3600 6675 60  0001 C CNN
	1    3600 6600
	1    0    0    -1  
$EndComp
Wire Wire Line
	3600 6400 3525 6400
Wire Wire Line
	3525 6400 3525 6800
Wire Wire Line
	3525 6800 3600 6800
Wire Wire Line
	3600 6750 3525 6750
Connection ~ 3525 6750
Wire Wire Line
	3600 6700 3525 6700
Connection ~ 3525 6700
Wire Wire Line
	3600 6650 3525 6650
Connection ~ 3525 6650
Wire Wire Line
	3600 6600 3525 6600
Connection ~ 3525 6600
Wire Wire Line
	3600 6550 3525 6550
Connection ~ 3525 6550
Wire Wire Line
	3600 6500 3525 6500
Connection ~ 3525 6500
Wire Wire Line
	3600 6450 3525 6450
Connection ~ 3525 6450
$Comp
L via_0.8x9 v8
U 1 1
P 4025 6600
F 0 "v8" H 4025 6900 50  0000 C CNN
F 1 "via_0.8x9" H 4000 6325 50  0000 C CNN
F 2 "ultim_bus:via_0.8x9" H 4025 6675 60  0001 C CNN
F 3 "" H 4025 6675 60  0001 C CNN
	1    4025 6600
	1    0    0    -1  
$EndComp
Wire Wire Line
	4025 6400 3950 6400
Wire Wire Line
	3950 6400 3950 6800
Wire Wire Line
	3950 6800 4025 6800
Wire Wire Line
	4025 6750 3950 6750
Connection ~ 3950 6750
Wire Wire Line
	4025 6700 3950 6700
Connection ~ 3950 6700
Wire Wire Line
	4025 6650 3950 6650
Connection ~ 3950 6650
Wire Wire Line
	4025 6600 3950 6600
Connection ~ 3950 6600
Wire Wire Line
	4025 6550 3950 6550
Connection ~ 3950 6550
Wire Wire Line
	4025 6500 3950 6500
Connection ~ 3950 6500
Wire Wire Line
	4025 6450 3950 6450
Connection ~ 3950 6450
$Comp
L via_0.8x9 v9
U 1 1
P 4450 6600
F 0 "v9" H 4450 6900 50  0000 C CNN
F 1 "via_0.8x9" H 4425 6325 50  0000 C CNN
F 2 "ultim_bus:via_0.8x9" H 4450 6675 60  0001 C CNN
F 3 "" H 4450 6675 60  0001 C CNN
	1    4450 6600
	1    0    0    -1  
$EndComp
Wire Wire Line
	4450 6400 4375 6400
Wire Wire Line
	4375 6400 4375 6800
Wire Wire Line
	4375 6800 4450 6800
Wire Wire Line
	4450 6750 4375 6750
Connection ~ 4375 6750
Wire Wire Line
	4450 6700 4375 6700
Connection ~ 4375 6700
Wire Wire Line
	4450 6650 4375 6650
Connection ~ 4375 6650
Wire Wire Line
	4450 6600 4375 6600
Connection ~ 4375 6600
Wire Wire Line
	4450 6550 4375 6550
Connection ~ 4375 6550
Wire Wire Line
	4450 6500 4375 6500
Connection ~ 4375 6500
Wire Wire Line
	4450 6450 4375 6450
Connection ~ 4375 6450
$Comp
L via_0.8x9 v10
U 1 1
P 4875 6600
F 0 "v10" H 4875 6900 50  0000 C CNN
F 1 "via_0.8x9" H 4850 6325 50  0000 C CNN
F 2 "ultim_bus:via_0.8x9" H 4875 6675 60  0001 C CNN
F 3 "" H 4875 6675 60  0001 C CNN
	1    4875 6600
	1    0    0    -1  
$EndComp
Wire Wire Line
	4875 6400 4800 6400
Wire Wire Line
	4800 6400 4800 6800
Wire Wire Line
	4800 6800 4875 6800
Wire Wire Line
	4875 6750 4800 6750
Connection ~ 4800 6750
Wire Wire Line
	4875 6700 4800 6700
Connection ~ 4800 6700
Wire Wire Line
	4875 6650 4800 6650
Connection ~ 4800 6650
Wire Wire Line
	4875 6600 4800 6600
Connection ~ 4800 6600
Wire Wire Line
	4875 6550 4800 6550
Connection ~ 4800 6550
Wire Wire Line
	4875 6500 4800 6500
Connection ~ 4800 6500
Wire Wire Line
	4875 6450 4800 6450
Connection ~ 4800 6450
$Comp
L via_0.8x9 v11
U 1 1
P 5300 6600
F 0 "v11" H 5300 6900 50  0000 C CNN
F 1 "via_0.8x9" H 5275 6325 50  0000 C CNN
F 2 "ultim_bus:via_0.8x9" H 5300 6675 60  0001 C CNN
F 3 "" H 5300 6675 60  0001 C CNN
	1    5300 6600
	1    0    0    -1  
$EndComp
Wire Wire Line
	5300 6400 5225 6400
Wire Wire Line
	5225 6400 5225 6800
Wire Wire Line
	5225 6800 5300 6800
Wire Wire Line
	5300 6750 5225 6750
Connection ~ 5225 6750
Wire Wire Line
	5300 6700 5225 6700
Connection ~ 5225 6700
Wire Wire Line
	5300 6650 5225 6650
Connection ~ 5225 6650
Wire Wire Line
	5300 6600 5225 6600
Connection ~ 5225 6600
Wire Wire Line
	5300 6550 5225 6550
Connection ~ 5225 6550
Wire Wire Line
	5300 6500 5225 6500
Connection ~ 5225 6500
Wire Wire Line
	5300 6450 5225 6450
Connection ~ 5225 6450
$Comp
L via_0.8x9 v12
U 1 1
P 5725 6600
F 0 "v12" H 5725 6900 50  0000 C CNN
F 1 "via_0.8x9" H 5700 6325 50  0000 C CNN
F 2 "ultim_bus:via_0.8x9" H 5725 6675 60  0001 C CNN
F 3 "" H 5725 6675 60  0001 C CNN
	1    5725 6600
	1    0    0    -1  
$EndComp
Wire Wire Line
	5725 6400 5650 6400
Wire Wire Line
	5650 6400 5650 6800
Wire Wire Line
	5650 6800 5725 6800
Wire Wire Line
	5725 6750 5650 6750
Connection ~ 5650 6750
Wire Wire Line
	5725 6700 5650 6700
Connection ~ 5650 6700
Wire Wire Line
	5725 6650 5650 6650
Connection ~ 5650 6650
Wire Wire Line
	5725 6600 5650 6600
Connection ~ 5650 6600
Wire Wire Line
	5725 6550 5650 6550
Connection ~ 5650 6550
Wire Wire Line
	5725 6500 5650 6500
Connection ~ 5650 6500
Wire Wire Line
	5725 6450 5650 6450
Connection ~ 5650 6450
Text Label 975  6400 2    40   ~ 8
5V
Text Label 1400 6400 2    40   ~ 8
5V
Text Label 1825 6400 2    40   ~ 8
5V
Text Label 2250 6400 2    40   ~ 8
GND
Text Label 2675 6400 2    40   ~ 8
GND
Text Label 3100 6400 2    40   ~ 8
GND
Text Label 3525 6400 2    40   ~ 8
CLK
Text Label 3950 6400 2    40   ~ 8
CLK1
Text Label 4375 6400 2    40   ~ 8
CLK2
Text Label 4800 6400 2    40   ~ 8
DAT
Text Label 5225 6400 2    40   ~ 8
DAT1
Text Label 5650 6400 2    40   ~ 8
DAT2
Text Notes 8200 4650 0    60   ~ 12
LOGOS
$EndSCHEMATC
